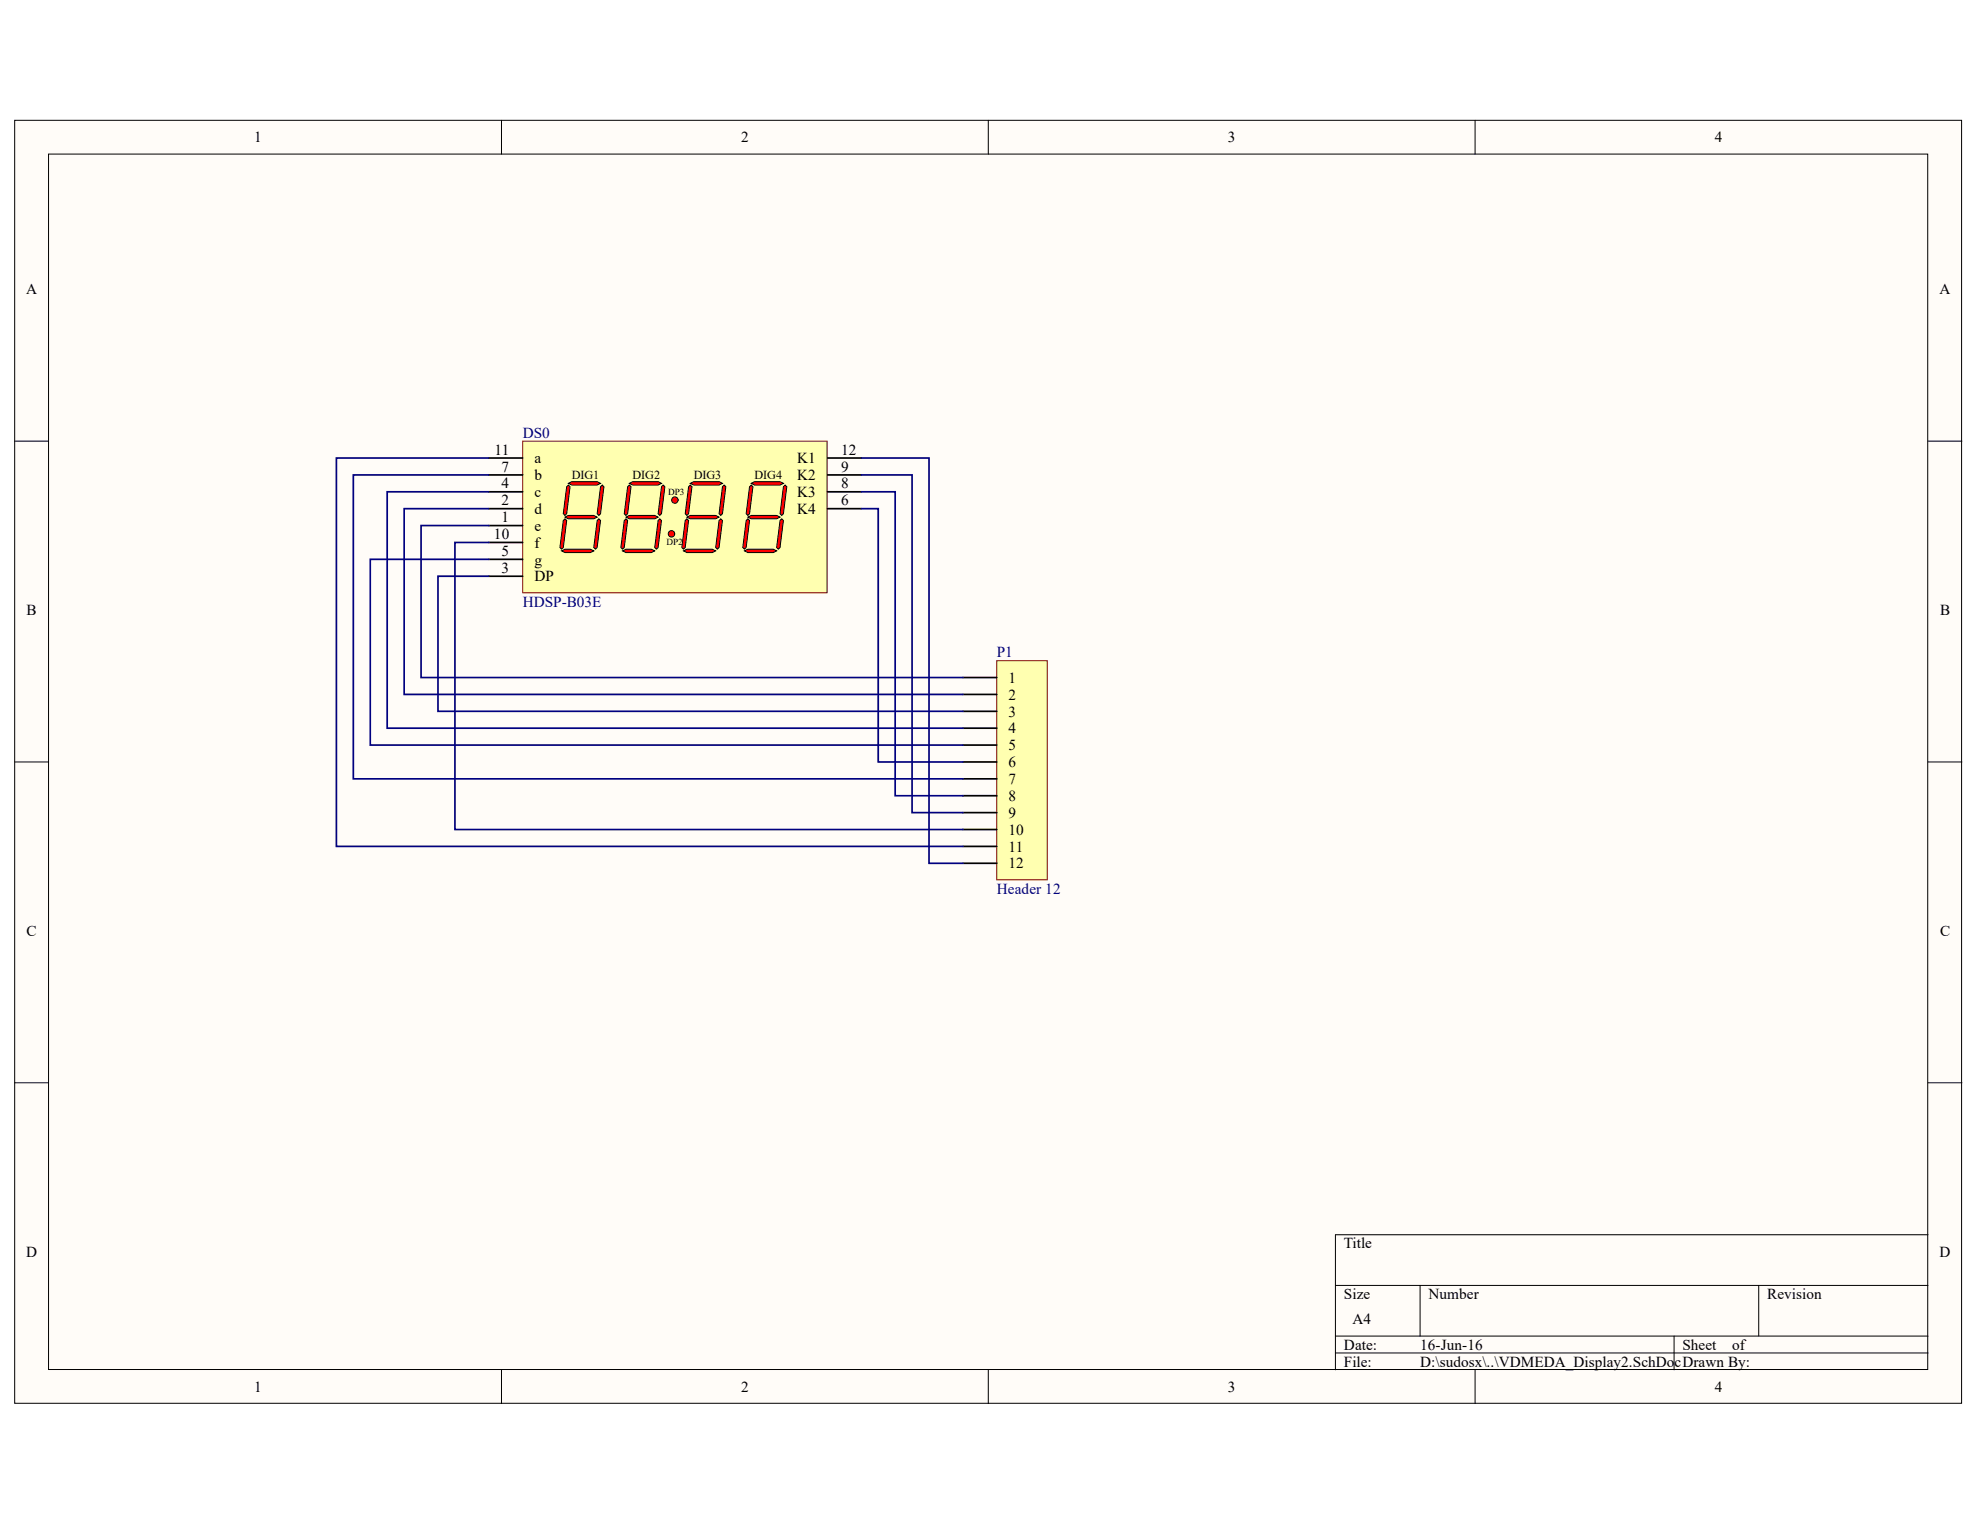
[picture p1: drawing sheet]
<svg xmlns="http://www.w3.org/2000/svg" width="279mm" height="216mm" viewBox="0 0 279 216" stroke-linecap="round" stroke-linejoin="round" font-family="sans-serif">
<g fill="#fffcf8" stroke="#000" stroke-width=".14">
<path d="M2.1 17h274.7v181h-274.7z"/>
<path d="M6.8 21.7h265.2v171.6h-265.2z"/>
</g>
<g fill="none" stroke="#000" stroke-width=".14">
<path d="M70.8 17v4.7M139.5 17v4.7M208.2 17v4.7M2.1 62.2h4.7M272.1 62.2h4.7M2.1 107.5h4.7M272.1 107.5h4.7M2.1 152.8h4.7M272.1 152.8h4.7M272.1 174.2h-83.7v19.1M70.8 193.3v4.8M139.5 193.3v4.8"/>
<path d="M188.4 181.4h83.7M188.4 188.5h83.7M188.4 190.9h83.7M200.4 181.4v7.1M208.2 193.3v4.8M236.2 188.5v4.8M248.2 181.4v7.1"/>
</g>
<path d="M73.8 62.2h42.9v21.4h-42.9z" fill="#ffffb0" stroke="#800000" stroke-width=".14"/>
<path d="M69 76.5h4.8M69 69.4h4.8M69 74.2h4.8M69 67h4.8M116.8 71.8h4.7M116.8 69.4h4.7M116.8 64.6h4.7M69 81.3h4.8" fill="none" stroke="#000" stroke-width=".24"/>
<g fill="#f00" stroke="#000" stroke-width=".14">
<path d="M79.2 77.7l.5-.2h3.6l.5 .2-.5 .3h-3.6z" fill-rule="evenodd"/>
<path d="M79.7 73l.5-.3h3.6l.5 .3-.5 .2h-3.6z" fill-rule="evenodd"/>
<path d="M80.2 68.2l.5-.2h3.6l.4 .2-.4 .2h-3.6z" fill-rule="evenodd"/>
<path d="M84.7 68.7l.3-.3 .2 .3-.5 3.8-.2 .2-.2-.2z" fill-rule="evenodd"/>
<path d="M80 68.7l.2-.3 .2 .3-.4 3.8-.3 .2-.2-.2z" fill-rule="evenodd"/>
<path d="M79.5 73.4l.2-.2 .3 .2-.5 3.9-.3 .2-.2-.2z" fill-rule="evenodd"/>
<path d="M84.3 73.4l.2-.2 .2 .2-.4 3.9-.3 .2-.2-.2z" fill-rule="evenodd"/>
<path d="M87.8 77.7l.5-.2h3.6l.5 .2-.5 .3h-3.6z" fill-rule="evenodd"/>
<path d="M88.3 73l.5-.3h3.6l.5 .3-.5 .2h-3.6z" fill-rule="evenodd"/>
<path d="M88.8 68.2l.5-.2h3.6l.4 .2-.4 .2h-3.6z" fill-rule="evenodd"/>
<path d="M93.3 68.7l.3-.3 .2 .3-.5 3.8-.2 .2-.2-.2z" fill-rule="evenodd"/>
<path d="M88.6 68.7l.2-.3 .2 .3-.4 3.8-.3 .2-.2-.2z" fill-rule="evenodd"/>
<path d="M88.1 73.4l.2-.2 .3 .2-.5 3.9-.3 .2-.2-.2z" fill-rule="evenodd"/>
<path d="M92.9 73.4l.2-.2 .2 .2-.4 3.9-.3 .2-.2-.2z" fill-rule="evenodd"/>
</g>
<circle cx="94.8" cy="75.3" r=".45" fill="#f00" stroke="#000" stroke-width=".14"/>
<path d="M69 64.6h4.8M69 78.9h4.8M69 71.8h4.8M116.8 67h4.7" fill="none" stroke="#000" stroke-width=".24"/>
<g fill="#f00" stroke="#000" stroke-width=".14">
<path d="M96.5 77.7l.4-.2h3.6l.5 .2-.5 .3h-3.6z" fill-rule="evenodd"/>
<path d="M96.9 73l.5-.3h3.6l.5 .3-.5 .2h-3.6z" fill-rule="evenodd"/>
<path d="M97.4 68.2l.5-.2h3.6l.4 .2-.4 .2h-3.6z" fill-rule="evenodd"/>
<path d="M101.9 68.7l.3-.3 .2 .3-.5 3.8-.2 .2-.2-.2z" fill-rule="evenodd"/>
<path d="M97.2 68.7l.2-.3 .2 .3-.4 3.8-.3 .2-.2-.2z" fill-rule="evenodd"/>
<path d="M96.7 73.4l.2-.2 .3 .2-.5 3.9-.2 .2-.3-.2z" fill-rule="evenodd"/>
<path d="M101.5 73.4l.2-.2 .2 .2-.4 3.9-.3 .2-.2-.2z" fill-rule="evenodd"/>
<path d="M105.1 77.7l.4-.2h3.6l.5 .2-.5 .3h-3.6z" fill-rule="evenodd"/>
<path d="M105.5 73l.5-.3h3.6l.5 .3-.5 .2h-3.6z" fill-rule="evenodd"/>
<path d="M106 68.2l.5-.2h3.6l.4 .2-.4 .2h-3.6z" fill-rule="evenodd"/>
<path d="M110.5 68.7l.3-.3 .2 .3-.5 3.8-.2 .2-.2-.2z" fill-rule="evenodd"/>
<path d="M105.8 68.7l.2-.3 .2 .3-.4 3.8-.3 .2-.2-.2z" fill-rule="evenodd"/>
<path d="M105.3 73.4l.2-.2 .3 .2-.5 3.9-.2 .2-.3-.2z" fill-rule="evenodd"/>
<path d="M110.1 73.4l.2-.2 .2 .2-.4 3.9-.3 .2-.2-.2z" fill-rule="evenodd"/>
</g>
<circle cx="95.2" cy="70.6" r=".45" fill="#f00" stroke="#000" stroke-width=".14"/>
<path d="M140.7 93.2h7.1v31h-7.1z" fill="#ffffb0" stroke="#800000" stroke-width=".14"/>
<path d="M135.9 95.6h4.8M135.9 98h4.8M135.9 100.4h4.8M135.9 102.8h4.8M135.9 105.1h4.8M135.9 107.5h4.8M135.9 109.9h4.8M135.9 112.3h4.8M135.9 114.7h4.8M135.9 117.1h4.8M135.9 119.4h4.8M135.9 121.8h4.8" fill="none" stroke="#000" stroke-width=".24"/>
<path d="M69 74.2h-9.6v21.4h76.5M69 71.8h-12v26.2h78.9M69 69.4h-14.4v33.4h81.3M69 78.9h-16.8v26.2h83.7M69 67h-19.1v42.9h86M69 76.5h-4.8v40.6h71.7M69 64.6h-21.5v54.8h88.4M121.5 71.8h2.4v35.7h12M121.5 69.4h4.8v42.9h9.6M121.5 67h7.2v47.7h7.2M121.5 64.6h9.6v57.2h4.8M69 81.3h-7.2v19.1h74.1" fill="none" stroke="#000080" stroke-width=".24"/>
<g font-size="2.1">
<text x="35.9" y="20.1">1</text>
<text x="104.6" y="20.1">2</text>
<text x="173.3" y="20.1">3</text>
<text x="242" y="20.1">4</text>
<text x="3.7" y="41.5">A</text>
<text x="273.7" y="41.5">A</text>
<text x="69.8" y="64.2">11</text>
<text x="75.4" y="65.4">a</text>
<text x="112.5" y="65.4">K1</text>
<text x="118.7" y="64.2">12</text>
<text x="70.8" y="68.9">4</text>
<text x="70.8" y="66.6">7</text>
<text x="70.8" y="71.3">2</text>
<text x="75.4" y="70.1">c</text>
<text x="75.4" y="67.7">b</text>
<text x="112.5" y="70.1">K3</text>
<text x="112.5" y="67.7">K2</text>
<text x="118.7" y="71.3">6</text>
<text x="118.7" y="68.9">8</text>
<text x="118.7" y="66.6">9</text>
<text x="69.7" y="76.1">10</text>
<text x="70.8" y="73.7">1</text>
<text x="75.4" y="77.3">f</text>
<text x="75.4" y="74.9">e</text>
<text x="75.4" y="72.5">d</text>
<text x="112.5" y="72.5">K4</text>
<text x="70.8" y="80.8">3</text>
<text x="70.8" y="78.5">5</text>
<text x="75.4" y="82">DP</text>
<text x="75.4" y="79.7">g</text>
<text x="3.8" y="86.8">B</text>
<text x="273.8" y="86.8">B</text>
<text x="142.3" y="96.3">1</text>
<text x="142.3" y="98.7">2</text>
<text x="142.3" y="101.1">3</text>
<text x="142.3" y="103.5">4</text>
<text x="142.3" y="105.9">5</text>
<text x="142.3" y="108.2">6</text>
<text x="142.3" y="110.6">7</text>
<text x="142.3" y="113">8</text>
<text x="142.3" y="115.4">9</text>
<text x="142.3" y="117.8">10</text>
<text x="142.3" y="120.2">11</text>
<text x="142.3" y="122.5">12</text>
<text x="3.8" y="132.1">C</text>
<text x="273.8" y="132.1">C</text>
<text x="3.7" y="177.3">D</text>
<text x="189.7" y="176.1">Title</text>
<text x="273.7" y="177.3">D</text>
<text x="189.7" y="183.3">Size</text>
<text x="201.6" y="183.3">Number</text>
<text x="249.4" y="183.3">Revision</text>
<text x="189.7" y="190.4">Date:</text>
<text x="190.8" y="186.9">A4</text>
<text x="200.4" y="190.4">16-Jun-16</text>
<text x="237.4" y="190.4">Sheet</text>
<text x="244.4" y="190.4">of</text>
<text x="35.9" y="196.4">1</text>
<text x="104.6" y="196.4">2</text>
<text x="173.3" y="196.4">3</text>
<text x="189.7" y="192.8">File:</text>
<text x="200.4" y="192.8">D:\sudosx\..\VDMEDA_Display2.SchDocDrawn By:</text>
<text x="242" y="196.4">4</text>
</g>
<g font-size="2.1" fill="#000080">
<text x="73.8" y="61.8">DS0</text>
<text x="73.8" y="85.6">HDSP-B03E</text>
<text x="140.7" y="92.8">P1</text>
<text x="140.7" y="126.1">Header 12</text>
</g>
<g font-size="1.7">
<text x="80.7" y="67.6">DIG1</text>
<text x="89.3" y="67.6">DIG2</text>
<text x="97.9" y="67.6">DIG3</text>
<text x="106.5" y="67.6">DIG4</text>
</g>
<g font-size="1.3">
<text x="94.3" y="69.8">DP3</text>
<text x="94" y="77">DP2</text>
</g>
</svg>
